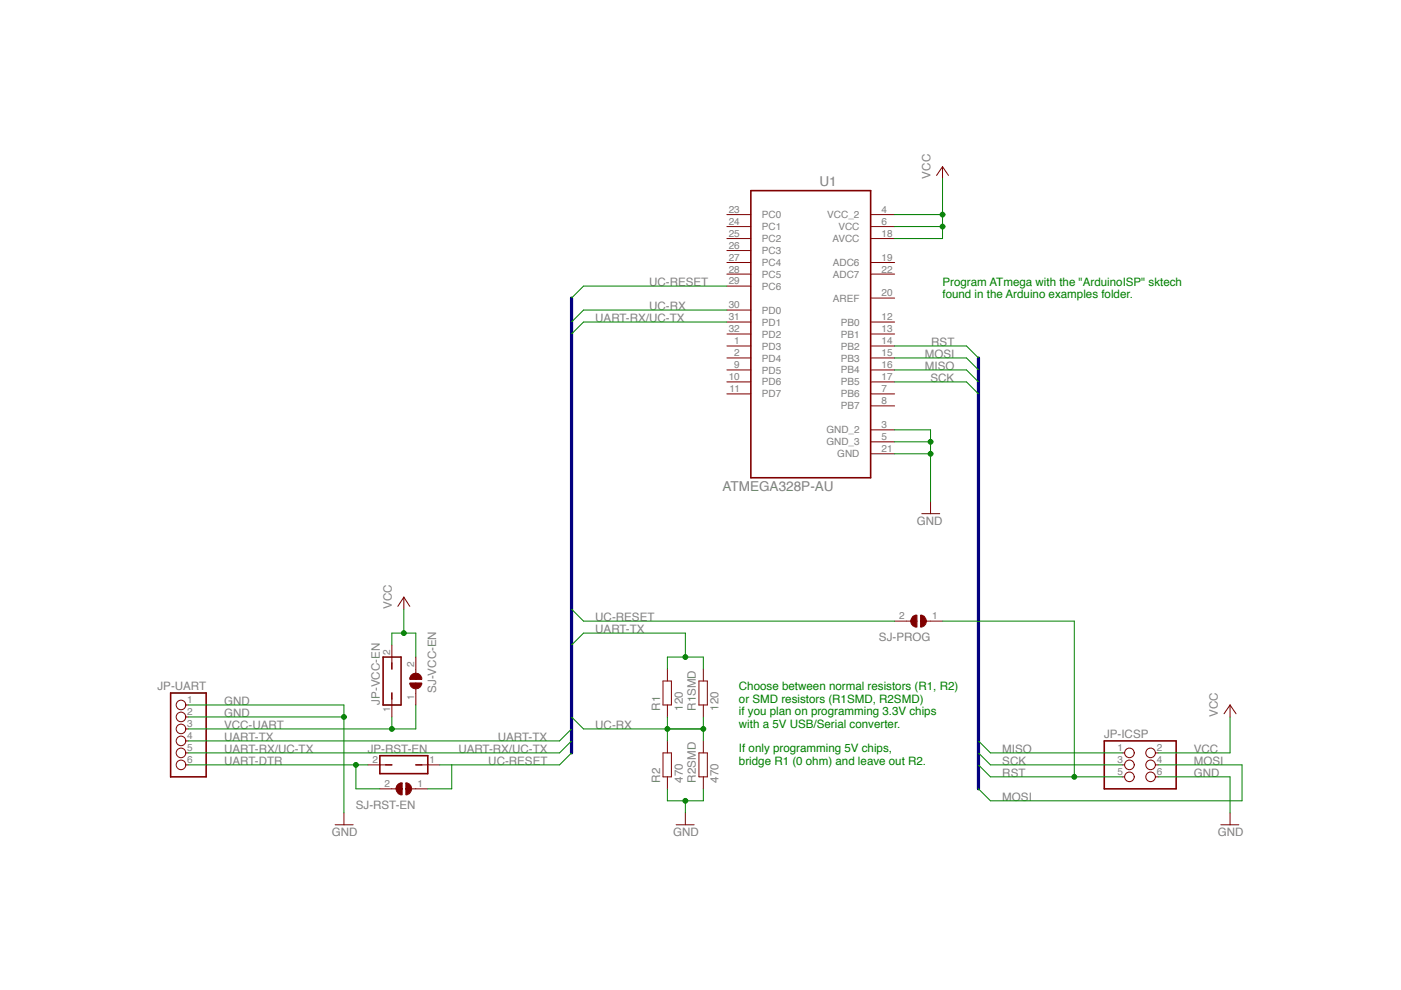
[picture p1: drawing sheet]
<?xml version="1.0" encoding="utf-8"?>
<!DOCTYPE eagle SYSTEM "eagle.dtd">
<eagle version="6.5.0">
<drawing>
<settings>
<setting alwaysvectorfont="no"/>
<setting verticaltext="up"/>
</settings>
<grid distance="0.1" unitdist="inch" unit="inch" style="lines" multiple="1" display="no" altdistance="0.01" altunitdist="inch" altunit="inch"/>
<schematic xreflabel="%F%N/%S.%C%R" xrefpart="/%S.%C%R">
<libraries>
<library name="Atmel_By_element14_Batch_1-00">
<symbols>
<symbol name="ATMEGA328P-AU">
<pin name="VCC_2" x="-17.78" y="22.86" length="middle" direction="pwr"/>
<pin name="VCC" x="-17.78" y="20.32" length="middle" direction="pwr"/>
<pin name="AVCC" x="-17.78" y="17.78" length="middle" direction="pwr"/>
<pin name="ADC6" x="-17.78" y="12.7" length="middle" direction="in"/>
<pin name="ADC7" x="-17.78" y="10.16" length="middle" direction="in"/>
<pin name="AREF" x="-17.78" y="5.08" length="middle" direction="in"/>
<pin name="PB0" x="-17.78" y="0" length="middle"/>
<pin name="PB1" x="-17.78" y="-2.54" length="middle"/>
<pin name="PB2" x="-17.78" y="-5.08" length="middle"/>
<pin name="PB3" x="-17.78" y="-7.62" length="middle"/>
<pin name="PB4" x="-17.78" y="-10.16" length="middle"/>
<pin name="PB5" x="-17.78" y="-12.7" length="middle"/>
<pin name="PB6" x="-17.78" y="-15.24" length="middle"/>
<pin name="PB7" x="-17.78" y="-17.78" length="middle"/>
<pin name="GND_2" x="-17.78" y="-22.86" length="middle" direction="pas"/>
<pin name="GND_3" x="-17.78" y="-25.4" length="middle" direction="pas"/>
<pin name="GND" x="-17.78" y="-27.94" length="middle" direction="pas"/>
<pin name="PC0" x="17.78" y="22.86" length="middle" rot="R180"/>
<pin name="PC1" x="17.78" y="20.32" length="middle" rot="R180"/>
<pin name="PC2" x="17.78" y="17.78" length="middle" rot="R180"/>
<pin name="PC3" x="17.78" y="15.24" length="middle" rot="R180"/>
<pin name="PC4" x="17.78" y="12.7" length="middle" rot="R180"/>
<pin name="PC5" x="17.78" y="10.16" length="middle" rot="R180"/>
<pin name="PC6" x="17.78" y="7.62" length="middle" rot="R180"/>
<pin name="PD0" x="17.78" y="2.54" length="middle" rot="R180"/>
<pin name="PD1" x="17.78" y="0" length="middle" rot="R180"/>
<pin name="PD2" x="17.78" y="-2.54" length="middle" rot="R180"/>
<pin name="PD3" x="17.78" y="-5.08" length="middle" rot="R180"/>
<pin name="PD4" x="17.78" y="-7.62" length="middle" rot="R180"/>
<pin name="PD5" x="17.78" y="-10.16" length="middle" rot="R180"/>
<pin name="PD6" x="17.78" y="-12.7" length="middle" rot="R180"/>
<pin name="PD7" x="17.78" y="-15.24" length="middle" rot="R180"/>
<wire x1="-12.7" y1="27.94" x2="-12.7" y2="-33.02" width="0.4064" layer="94"/>
<wire x1="-12.7" y1="-33.02" x2="12.7" y2="-33.02" width="0.4064" layer="94"/>
<wire x1="12.7" y1="-33.02" x2="12.7" y2="27.94" width="0.4064" layer="94"/>
<wire x1="12.7" y1="27.94" x2="-12.7" y2="27.94" width="0.4064" layer="94"/>
<text x="-5.4864" y="28.8544" size="2.0828" layer="95" ratio="10" rot="SR0">&gt;NAME</text>
<text x="-4.8768" y="-35.941" size="2.0828" layer="96" ratio="10" rot="SR0">&gt;VALUE</text>
</symbol>
</symbols>
<devicesets>
<deviceset name="ATMEGA328P-AU" prefix="U">
<gates>
<gate name="A" symbol="ATMEGA328P-AU" x="0" y="0"/>
</gates>
<devices>
<device name="" package="QFP80P900X900X120-32N">
<connects>
<connect gate="A" pin="ADC6" pad="19"/>
<connect gate="A" pin="ADC7" pad="22"/>
<connect gate="A" pin="AREF" pad="20"/>
<connect gate="A" pin="AVCC" pad="18"/>
<connect gate="A" pin="GND" pad="21"/>
<connect gate="A" pin="GND_2" pad="3"/>
<connect gate="A" pin="GND_3" pad="5"/>
<connect gate="A" pin="PB0" pad="12"/>
<connect gate="A" pin="PB1" pad="13"/>
<connect gate="A" pin="PB2" pad="14"/>
<connect gate="A" pin="PB3" pad="15"/>
<connect gate="A" pin="PB4" pad="16"/>
<connect gate="A" pin="PB5" pad="17"/>
<connect gate="A" pin="PB6" pad="7"/>
<connect gate="A" pin="PB7" pad="8"/>
<connect gate="A" pin="PC0" pad="23"/>
<connect gate="A" pin="PC1" pad="24"/>
<connect gate="A" pin="PC2" pad="25"/>
<connect gate="A" pin="PC3" pad="26"/>
<connect gate="A" pin="PC4" pad="27"/>
<connect gate="A" pin="PC5" pad="28"/>
<connect gate="A" pin="PC6" pad="29"/>
<connect gate="A" pin="PD0" pad="30"/>
<connect gate="A" pin="PD1" pad="31"/>
<connect gate="A" pin="PD2" pad="32"/>
<connect gate="A" pin="PD3" pad="1"/>
<connect gate="A" pin="PD4" pad="2"/>
<connect gate="A" pin="PD5" pad="9"/>
<connect gate="A" pin="PD6" pad="10"/>
<connect gate="A" pin="PD7" pad="11"/>
<connect gate="A" pin="VCC" pad="6"/>
<connect gate="A" pin="VCC_2" pad="4"/>
</connects>
<technologies>
<technology name="">
<attribute name="MPN" value="ATMEGA328P-AU" constant="no"/>
<attribute name="OC_FARNELL" value="1715486" constant="no"/>
<attribute name="OC_NEWARK" value="14R4631" constant="no"/>
<attribute name="PACKAGE" value="TQFP-32" constant="no"/>
<attribute name="SUPPLIER" value="Atmel" constant="no"/>
</technology>
</technologies>
</device>
</devices>
</deviceset>
</devicesets>
</library>
<library name="supply1">
<symbols>
<symbol name="GND">
<wire x1="-1.905" y1="0" x2="1.905" y2="0" width="0.254" layer="94"/>
<text x="-2.54" y="-2.54" size="1.778" layer="96">&gt;VALUE</text>
<pin name="GND" x="0" y="2.54" visible="off" length="short" direction="sup" rot="R270"/>
</symbol>
<symbol name="VCC">
<wire x1="1.27" y1="-1.905" x2="0" y2="0" width="0.254" layer="94"/>
<wire x1="0" y1="0" x2="-1.27" y2="-1.905" width="0.254" layer="94"/>
<text x="-2.54" y="-2.54" size="1.778" layer="96" rot="R90">&gt;VALUE</text>
<pin name="VCC" x="0" y="-2.54" visible="off" length="short" direction="sup" rot="R90"/>
</symbol>
</symbols>
<devicesets>
<deviceset name="GND" prefix="GND">
<gates>
<gate name="1" symbol="GND" x="0" y="0"/>
</gates>
<devices>
<device name="">
<technologies>
<technology name=""/>
</technologies>
</device>
</devices>
</deviceset>
<deviceset name="VCC" prefix="P+">
<gates>
<gate name="VCC" symbol="VCC" x="0" y="0"/>
</gates>
<devices>
<device name="">
<technologies>
<technology name=""/>
</technologies>
</device>
</devices>
</deviceset>
</devicesets>
</library>
<library name="pinhead">
<symbols>
<symbol name="PINHD6">
<wire x1="-6.35" y1="-7.62" x2="1.27" y2="-7.62" width="0.4064" layer="94"/>
<wire x1="1.27" y1="-7.62" x2="1.27" y2="10.16" width="0.4064" layer="94"/>
<wire x1="1.27" y1="10.16" x2="-6.35" y2="10.16" width="0.4064" layer="94"/>
<wire x1="-6.35" y1="10.16" x2="-6.35" y2="-7.62" width="0.4064" layer="94"/>
<text x="-6.35" y="10.795" size="1.778" layer="95">&gt;NAME</text>
<text x="-6.35" y="-10.16" size="1.778" layer="96">&gt;VALUE</text>
<pin name="1" x="-2.54" y="7.62" visible="pad" length="short" direction="pas" function="dot"/>
<pin name="2" x="-2.54" y="5.08" visible="pad" length="short" direction="pas" function="dot"/>
<pin name="3" x="-2.54" y="2.54" visible="pad" length="short" direction="pas" function="dot"/>
<pin name="4" x="-2.54" y="0" visible="pad" length="short" direction="pas" function="dot"/>
<pin name="5" x="-2.54" y="-2.54" visible="pad" length="short" direction="pas" function="dot"/>
<pin name="6" x="-2.54" y="-5.08" visible="pad" length="short" direction="pas" function="dot"/>
</symbol>
<symbol name="PINH2X3">
<wire x1="-6.35" y1="-5.08" x2="8.89" y2="-5.08" width="0.4064" layer="94"/>
<wire x1="8.89" y1="-5.08" x2="8.89" y2="5.08" width="0.4064" layer="94"/>
<wire x1="8.89" y1="5.08" x2="-6.35" y2="5.08" width="0.4064" layer="94"/>
<wire x1="-6.35" y1="5.08" x2="-6.35" y2="-5.08" width="0.4064" layer="94"/>
<text x="-6.35" y="5.715" size="1.778" layer="95">&gt;NAME</text>
<text x="-6.35" y="-7.62" size="1.778" layer="96">&gt;VALUE</text>
<pin name="1" x="-2.54" y="2.54" visible="pad" length="short" direction="pas" function="dot"/>
<pin name="2" x="5.08" y="2.54" visible="pad" length="short" direction="pas" function="dot" rot="R180"/>
<pin name="3" x="-2.54" y="0" visible="pad" length="short" direction="pas" function="dot"/>
<pin name="4" x="5.08" y="0" visible="pad" length="short" direction="pas" function="dot" rot="R180"/>
<pin name="5" x="-2.54" y="-2.54" visible="pad" length="short" direction="pas" function="dot"/>
<pin name="6" x="5.08" y="-2.54" visible="pad" length="short" direction="pas" function="dot" rot="R180"/>
</symbol>
</symbols>
<devicesets>
<deviceset name="PINHD-1X6" prefix="JP" uservalue="yes">
<gates>
<gate name="A" symbol="PINHD6" x="0" y="-2.54"/>
</gates>
<devices>
<device name="" package="1X06">
<connects>
<connect gate="A" pin="1" pad="1"/>
<connect gate="A" pin="2" pad="2"/>
<connect gate="A" pin="3" pad="3"/>
<connect gate="A" pin="4" pad="4"/>
<connect gate="A" pin="5" pad="5"/>
<connect gate="A" pin="6" pad="6"/>
</connects>
<technologies>
<technology name=""/>
</technologies>
</device>
<device name="/90" package="1X06/90">
<connects>
<connect gate="A" pin="1" pad="1"/>
<connect gate="A" pin="2" pad="2"/>
<connect gate="A" pin="3" pad="3"/>
<connect gate="A" pin="4" pad="4"/>
<connect gate="A" pin="5" pad="5"/>
<connect gate="A" pin="6" pad="6"/>
</connects>
<technologies>
<technology name=""/>
</technologies>
</device>
</devices>
</deviceset>
<deviceset name="PINHD-2X3" prefix="JP" uservalue="yes">
<gates>
<gate name="A" symbol="PINH2X3" x="0" y="0"/>
</gates>
<devices>
<device name="" package="2X03">
<connects>
<connect gate="A" pin="1" pad="1"/>
<connect gate="A" pin="2" pad="2"/>
<connect gate="A" pin="3" pad="3"/>
<connect gate="A" pin="4" pad="4"/>
<connect gate="A" pin="5" pad="5"/>
<connect gate="A" pin="6" pad="6"/>
</connects>
<technologies>
<technology name=""/>
</technologies>
</device>
<device name="/90" package="2X03/90">
<connects>
<connect gate="A" pin="1" pad="1"/>
<connect gate="A" pin="2" pad="2"/>
<connect gate="A" pin="3" pad="3"/>
<connect gate="A" pin="4" pad="4"/>
<connect gate="A" pin="5" pad="5"/>
<connect gate="A" pin="6" pad="6"/>
</connects>
<technologies>
<technology name=""/>
</technologies>
</device>
</devices>
</deviceset>
</devicesets>
</library>
<library name="jumper">
<symbols>
<symbol name="J1">
<wire x1="0" y1="2.54" x2="0" y2="3.81" width="0.4064" layer="94"/>
<wire x1="0" y1="3.81" x2="0" y2="5.08" width="0.1524" layer="94"/>
<wire x1="0" y1="-2.54" x2="0" y2="-3.81" width="0.4064" layer="94"/>
<wire x1="0" y1="-3.81" x2="0" y2="-5.08" width="0.1524" layer="94"/>
<wire x1="-1.905" y1="5.08" x2="1.905" y2="5.08" width="0.4064" layer="94"/>
<wire x1="1.905" y1="5.08" x2="1.905" y2="-5.08" width="0.4064" layer="94"/>
<wire x1="1.905" y1="-5.08" x2="-1.905" y2="-5.08" width="0.4064" layer="94"/>
<wire x1="-1.905" y1="-5.08" x2="-1.905" y2="5.08" width="0.4064" layer="94"/>
<text x="-2.54" y="-5.08" size="1.778" layer="95" rot="R90">&gt;NAME</text>
<text x="4.445" y="-5.08" size="1.778" layer="96" rot="R90">&gt;VALUE</text>
<pin name="1" x="0" y="-7.62" visible="pad" length="short" direction="pas" rot="R90"/>
<pin name="2" x="0" y="7.62" visible="pad" length="short" direction="pas" rot="R270"/>
</symbol>
<symbol name="SJ">
<wire x1="0.381" y1="0.635" x2="0.381" y2="-0.635" width="1.27" layer="94" curve="-180" cap="flat"/>
<wire x1="-0.381" y1="-0.635" x2="-0.381" y2="0.635" width="1.27" layer="94" curve="-180" cap="flat"/>
<wire x1="2.54" y1="0" x2="1.651" y2="0" width="0.1524" layer="94"/>
<wire x1="-2.54" y1="0" x2="-1.651" y2="0" width="0.1524" layer="94"/>
<text x="-2.54" y="2.54" size="1.778" layer="95">&gt;NAME</text>
<text x="-2.54" y="-3.81" size="1.778" layer="96">&gt;VALUE</text>
<pin name="2" x="5.08" y="0" visible="pad" length="short" direction="pas" swaplevel="1" rot="R180"/>
<pin name="1" x="-5.08" y="0" visible="pad" length="short" direction="pas" swaplevel="1"/>
</symbol>
</symbols>
<devicesets>
<deviceset name="JP1Q" prefix="JP" uservalue="yes">
<gates>
<gate name="A" symbol="J1" x="0" y="0"/>
</gates>
<devices>
<device name="" package="JP1">
<connects>
<connect gate="A" pin="1" pad="1"/>
<connect gate="A" pin="2" pad="2"/>
</connects>
<technologies>
<technology name=""/>
</technologies>
</device>
</devices>
</deviceset>
<deviceset name="SJ" prefix="SJ" uservalue="yes">
<gates>
<gate name="1" symbol="SJ" x="0" y="0"/>
</gates>
<devices>
<device name="" package="SJ">
<connects>
<connect gate="1" pin="1" pad="1"/>
<connect gate="1" pin="2" pad="2"/>
</connects>
<technologies>
<technology name=""/>
</technologies>
</device>
<device name="W" package="SJW">
<connects>
<connect gate="1" pin="1" pad="1"/>
<connect gate="1" pin="2" pad="2"/>
</connects>
<technologies>
<technology name=""/>
</technologies>
</device>
</devices>
</deviceset>
</devicesets>
</library>
<library name="rcl">
<symbols>
<symbol name="R-EU">
<wire x1="-2.54" y1="-0.889" x2="2.54" y2="-0.889" width="0.254" layer="94"/>
<wire x1="2.54" y1="0.889" x2="-2.54" y2="0.889" width="0.254" layer="94"/>
<wire x1="2.54" y1="-0.889" x2="2.54" y2="0.889" width="0.254" layer="94"/>
<wire x1="-2.54" y1="-0.889" x2="-2.54" y2="0.889" width="0.254" layer="94"/>
<text x="-3.81" y="1.4986" size="1.778" layer="95">&gt;NAME</text>
<text x="-3.81" y="-3.302" size="1.778" layer="96">&gt;VALUE</text>
<pin name="2" x="5.08" y="0" visible="off" length="short" direction="pas" swaplevel="1" rot="R180"/>
<pin name="1" x="-5.08" y="0" visible="off" length="short" direction="pas" swaplevel="1"/>
</symbol>
</symbols>
<devicesets>
<deviceset name="R-EU_" prefix="R" uservalue="yes">
<gates>
<gate name="G$1" symbol="R-EU" x="0" y="0"/>
</gates>
<devices>
<device name="R0402" package="R0402">
<connects>
<connect gate="G$1" pin="1" pad="1"/>
<connect gate="G$1" pin="2" pad="2"/>
</connects>
<technologies>
<technology name=""/>
</technologies>
</device>
<device name="R0603" package="R0603">
<connects>
<connect gate="G$1" pin="1" pad="1"/>
<connect gate="G$1" pin="2" pad="2"/>
</connects>
<technologies>
<technology name=""/>
</technologies>
</device>
<device name="R0805" package="R0805">
<connects>
<connect gate="G$1" pin="1" pad="1"/>
<connect gate="G$1" pin="2" pad="2"/>
</connects>
<technologies>
<technology name=""/>
</technologies>
</device>
<device name="R0805W" package="R0805W">
<connects>
<connect gate="G$1" pin="1" pad="1"/>
<connect gate="G$1" pin="2" pad="2"/>
</connects>
<technologies>
<technology name=""/>
</technologies>
</device>
<device name="R1005" package="R1005">
<connects>
<connect gate="G$1" pin="1" pad="1"/>
<connect gate="G$1" pin="2" pad="2"/>
</connects>
<technologies>
<technology name=""/>
</technologies>
</device>
<device name="R1206" package="R1206">
<connects>
<connect gate="G$1" pin="1" pad="1"/>
<connect gate="G$1" pin="2" pad="2"/>
</connects>
<technologies>
<technology name=""/>
</technologies>
</device>
<device name="R1206W" package="R1206W">
<connects>
<connect gate="G$1" pin="1" pad="1"/>
<connect gate="G$1" pin="2" pad="2"/>
</connects>
<technologies>
<technology name=""/>
</technologies>
</device>
<device name="R1210" package="R1210">
<connects>
<connect gate="G$1" pin="1" pad="1"/>
<connect gate="G$1" pin="2" pad="2"/>
</connects>
<technologies>
<technology name=""/>
</technologies>
</device>
<device name="R1210W" package="R1210W">
<connects>
<connect gate="G$1" pin="1" pad="1"/>
<connect gate="G$1" pin="2" pad="2"/>
</connects>
<technologies>
<technology name=""/>
</technologies>
</device>
<device name="R2010" package="R2010">
<connects>
<connect gate="G$1" pin="1" pad="1"/>
<connect gate="G$1" pin="2" pad="2"/>
</connects>
<technologies>
<technology name=""/>
</technologies>
</device>
<device name="R2010W" package="R2010W">
<connects>
<connect gate="G$1" pin="1" pad="1"/>
<connect gate="G$1" pin="2" pad="2"/>
</connects>
<technologies>
<technology name=""/>
</technologies>
</device>
<device name="R2012" package="R2012">
<connects>
<connect gate="G$1" pin="1" pad="1"/>
<connect gate="G$1" pin="2" pad="2"/>
</connects>
<technologies>
<technology name=""/>
</technologies>
</device>
<device name="R2012W" package="R2012W">
<connects>
<connect gate="G$1" pin="1" pad="1"/>
<connect gate="G$1" pin="2" pad="2"/>
</connects>
<technologies>
<technology name=""/>
</technologies>
</device>
<device name="R2512" package="R2512">
<connects>
<connect gate="G$1" pin="1" pad="1"/>
<connect gate="G$1" pin="2" pad="2"/>
</connects>
<technologies>
<technology name=""/>
</technologies>
</device>
<device name="R2512W" package="R2512W">
<connects>
<connect gate="G$1" pin="1" pad="1"/>
<connect gate="G$1" pin="2" pad="2"/>
</connects>
<technologies>
<technology name=""/>
</technologies>
</device>
<device name="R3216" package="R3216">
<connects>
<connect gate="G$1" pin="1" pad="1"/>
<connect gate="G$1" pin="2" pad="2"/>
</connects>
<technologies>
<technology name=""/>
</technologies>
</device>
<device name="R3216W" package="R3216W">
<connects>
<connect gate="G$1" pin="1" pad="1"/>
<connect gate="G$1" pin="2" pad="2"/>
</connects>
<technologies>
<technology name=""/>
</technologies>
</device>
<device name="R3225" package="R3225">
<connects>
<connect gate="G$1" pin="1" pad="1"/>
<connect gate="G$1" pin="2" pad="2"/>
</connects>
<technologies>
<technology name=""/>
</technologies>
</device>
<device name="R3225W" package="R3225W">
<connects>
<connect gate="G$1" pin="1" pad="1"/>
<connect gate="G$1" pin="2" pad="2"/>
</connects>
<technologies>
<technology name=""/>
</technologies>
</device>
<device name="R5025" package="R5025">
<connects>
<connect gate="G$1" pin="1" pad="1"/>
<connect gate="G$1" pin="2" pad="2"/>
</connects>
<technologies>
<technology name=""/>
</technologies>
</device>
<device name="R5025W" package="R5025W">
<connects>
<connect gate="G$1" pin="1" pad="1"/>
<connect gate="G$1" pin="2" pad="2"/>
</connects>
<technologies>
<technology name=""/>
</technologies>
</device>
<device name="R6332" package="R6332">
<connects>
<connect gate="G$1" pin="1" pad="1"/>
<connect gate="G$1" pin="2" pad="2"/>
</connects>
<technologies>
<technology name=""/>
</technologies>
</device>
<device name="R6332W" package="R6332W">
<connects>
<connect gate="G$1" pin="1" pad="1"/>
<connect gate="G$1" pin="2" pad="2"/>
</connects>
<technologies>
<technology name=""/>
</technologies>
</device>
<device name="M0805" package="M0805">
<connects>
<connect gate="G$1" pin="1" pad="1"/>
<connect gate="G$1" pin="2" pad="2"/>
</connects>
<technologies>
<technology name=""/>
</technologies>
</device>
<device name="M1206" package="M1206">
<connects>
<connect gate="G$1" pin="1" pad="1"/>
<connect gate="G$1" pin="2" pad="2"/>
</connects>
<technologies>
<technology name=""/>
</technologies>
</device>
<device name="M1406" package="M1406">
<connects>
<connect gate="G$1" pin="1" pad="1"/>
<connect gate="G$1" pin="2" pad="2"/>
</connects>
<technologies>
<technology name=""/>
</technologies>
</device>
<device name="M2012" package="M2012">
<connects>
<connect gate="G$1" pin="1" pad="1"/>
<connect gate="G$1" pin="2" pad="2"/>
</connects>
<technologies>
<technology name=""/>
</technologies>
</device>
<device name="M2309" package="M2309">
<connects>
<connect gate="G$1" pin="1" pad="1"/>
<connect gate="G$1" pin="2" pad="2"/>
</connects>
<technologies>
<technology name=""/>
</technologies>
</device>
<device name="M3216" package="M3216">
<connects>
<connect gate="G$1" pin="1" pad="1"/>
<connect gate="G$1" pin="2" pad="2"/>
</connects>
<technologies>
<technology name=""/>
</technologies>
</device>
<device name="M3516" package="M3516">
<connects>
<connect gate="G$1" pin="1" pad="1"/>
<connect gate="G$1" pin="2" pad="2"/>
</connects>
<technologies>
<technology name=""/>
</technologies>
</device>
<device name="M5923" package="M5923">
<connects>
<connect gate="G$1" pin="1" pad="1"/>
<connect gate="G$1" pin="2" pad="2"/>
</connects>
<technologies>
<technology name=""/>
</technologies>
</device>
<device name="0204/5" package="0204/5">
<connects>
<connect gate="G$1" pin="1" pad="1"/>
<connect gate="G$1" pin="2" pad="2"/>
</connects>
<technologies>
<technology name=""/>
</technologies>
</device>
<device name="0204/7" package="0204/7">
<connects>
<connect gate="G$1" pin="1" pad="1"/>
<connect gate="G$1" pin="2" pad="2"/>
</connects>
<technologies>
<technology name=""/>
</technologies>
</device>
<device name="0204/2V" package="0204V">
<connects>
<connect gate="G$1" pin="1" pad="1"/>
<connect gate="G$1" pin="2" pad="2"/>
</connects>
<technologies>
<technology name=""/>
</technologies>
</device>
<device name="0207/10" package="0207/10">
<connects>
<connect gate="G$1" pin="1" pad="1"/>
<connect gate="G$1" pin="2" pad="2"/>
</connects>
<technologies>
<technology name=""/>
</technologies>
</device>
<device name="0207/12" package="0207/12">
<connects>
<connect gate="G$1" pin="1" pad="1"/>
<connect gate="G$1" pin="2" pad="2"/>
</connects>
<technologies>
<technology name=""/>
</technologies>
</device>
<device name="0207/15" package="0207/15">
<connects>
<connect gate="G$1" pin="1" pad="1"/>
<connect gate="G$1" pin="2" pad="2"/>
</connects>
<technologies>
<technology name=""/>
</technologies>
</device>
<device name="0207/2V" package="0207/2V">
<connects>
<connect gate="G$1" pin="1" pad="1"/>
<connect gate="G$1" pin="2" pad="2"/>
</connects>
<technologies>
<technology name=""/>
</technologies>
</device>
<device name="0207/5V" package="0207/5V">
<connects>
<connect gate="G$1" pin="1" pad="1"/>
<connect gate="G$1" pin="2" pad="2"/>
</connects>
<technologies>
<technology name=""/>
</technologies>
</device>
<device name="0207/7" package="0207/7">
<connects>
<connect gate="G$1" pin="1" pad="1"/>
<connect gate="G$1" pin="2" pad="2"/>
</connects>
<technologies>
<technology name=""/>
</technologies>
</device>
<device name="0309/10" package="0309/10">
<connects>
<connect gate="G$1" pin="1" pad="1"/>
<connect gate="G$1" pin="2" pad="2"/>
</connects>
<technologies>
<technology name=""/>
</technologies>
</device>
<device name="0309/12" package="0309/12">
<connects>
<connect gate="G$1" pin="1" pad="1"/>
<connect gate="G$1" pin="2" pad="2"/>
</connects>
<technologies>
<technology name=""/>
</technologies>
</device>
<device name="0309/V" package="0309V">
<connects>
<connect gate="G$1" pin="1" pad="1"/>
<connect gate="G$1" pin="2" pad="2"/>
</connects>
<technologies>
<technology name=""/>
</technologies>
</device>
<device name="0411/12" package="0411/12">
<connects>
<connect gate="G$1" pin="1" pad="1"/>
<connect gate="G$1" pin="2" pad="2"/>
</connects>
<technologies>
<technology name=""/>
</technologies>
</device>
<device name="0411/15" package="0411/15">
<connects>
<connect gate="G$1" pin="1" pad="1"/>
<connect gate="G$1" pin="2" pad="2"/>
</connects>
<technologies>
<technology name=""/>
</technologies>
</device>
<device name="0411/3V" package="0411V">
<connects>
<connect gate="G$1" pin="1" pad="1"/>
<connect gate="G$1" pin="2" pad="2"/>
</connects>
<technologies>
<technology name=""/>
</technologies>
</device>
<device name="0414/15" package="0414/15">
<connects>
<connect gate="G$1" pin="1" pad="1"/>
<connect gate="G$1" pin="2" pad="2"/>
</connects>
<technologies>
<technology name=""/>
</technologies>
</device>
<device name="0414/5V" package="0414V">
<connects>
<connect gate="G$1" pin="1" pad="1"/>
<connect gate="G$1" pin="2" pad="2"/>
</connects>
<technologies>
<technology name=""/>
</technologies>
</device>
<device name="0617/17" package="0617/17">
<connects>
<connect gate="G$1" pin="1" pad="1"/>
<connect gate="G$1" pin="2" pad="2"/>
</connects>
<technologies>
<technology name=""/>
</technologies>
</device>
<device name="0617/22" package="0617/22">
<connects>
<connect gate="G$1" pin="1" pad="1"/>
<connect gate="G$1" pin="2" pad="2"/>
</connects>
<technologies>
<technology name=""/>
</technologies>
</device>
<device name="0617/5V" package="0617V">
<connects>
<connect gate="G$1" pin="1" pad="1"/>
<connect gate="G$1" pin="2" pad="2"/>
</connects>
<technologies>
<technology name=""/>
</technologies>
</device>
<device name="0922/22" package="0922/22">
<connects>
<connect gate="G$1" pin="1" pad="1"/>
<connect gate="G$1" pin="2" pad="2"/>
</connects>
<technologies>
<technology name=""/>
</technologies>
</device>
<device name="0613/5V" package="P0613V">
<connects>
<connect gate="G$1" pin="1" pad="1"/>
<connect gate="G$1" pin="2" pad="2"/>
</connects>
<technologies>
<technology name=""/>
</technologies>
</device>
<device name="0613/15" package="P0613/15">
<connects>
<connect gate="G$1" pin="1" pad="1"/>
<connect gate="G$1" pin="2" pad="2"/>
</connects>
<technologies>
<technology name=""/>
</technologies>
</device>
<device name="0817/22" package="P0817/22">
<connects>
<connect gate="G$1" pin="1" pad="1"/>
<connect gate="G$1" pin="2" pad="2"/>
</connects>
<technologies>
<technology name=""/>
</technologies>
</device>
<device name="0817/7V" package="P0817V">
<connects>
<connect gate="G$1" pin="1" pad="1"/>
<connect gate="G$1" pin="2" pad="2"/>
</connects>
<technologies>
<technology name=""/>
</technologies>
</device>
<device name="V234/12" package="V234/12">
<connects>
<connect gate="G$1" pin="1" pad="1"/>
<connect gate="G$1" pin="2" pad="2"/>
</connects>
<technologies>
<technology name=""/>
</technologies>
</device>
<device name="V235/17" package="V235/17">
<connects>
<connect gate="G$1" pin="1" pad="1"/>
<connect gate="G$1" pin="2" pad="2"/>
</connects>
<technologies>
<technology name=""/>
</technologies>
</device>
<device name="V526-0" package="V526-0">
<connects>
<connect gate="G$1" pin="1" pad="1"/>
<connect gate="G$1" pin="2" pad="2"/>
</connects>
<technologies>
<technology name=""/>
</technologies>
</device>
<device name="MELF0102R" package="MINI_MELF-0102R">
<connects>
<connect gate="G$1" pin="1" pad="1"/>
<connect gate="G$1" pin="2" pad="2"/>
</connects>
<technologies>
<technology name=""/>
</technologies>
</device>
<device name="MELF0102W" package="MINI_MELF-0102W">
<connects>
<connect gate="G$1" pin="1" pad="1"/>
<connect gate="G$1" pin="2" pad="2"/>
</connects>
<technologies>
<technology name=""/>
</technologies>
</device>
<device name="MELF0204R" package="MINI_MELF-0204R">
<connects>
<connect gate="G$1" pin="1" pad="1"/>
<connect gate="G$1" pin="2" pad="2"/>
</connects>
<technologies>
<technology name=""/>
</technologies>
</device>
<device name="MELF0204W" package="MINI_MELF-0204W">
<connects>
<connect gate="G$1" pin="1" pad="1"/>
<connect gate="G$1" pin="2" pad="2"/>
</connects>
<technologies>
<technology name=""/>
</technologies>
</device>
<device name="MELF0207R" package="MINI_MELF-0207R">
<connects>
<connect gate="G$1" pin="1" pad="1"/>
<connect gate="G$1" pin="2" pad="2"/>
</connects>
<technologies>
<technology name=""/>
</technologies>
</device>
<device name="MELF0207W" package="MINI_MELF-0207W">
<connects>
<connect gate="G$1" pin="1" pad="1"/>
<connect gate="G$1" pin="2" pad="2"/>
</connects>
<technologies>
<technology name=""/>
</technologies>
</device>
<device name="0922V" package="0922V">
<connects>
<connect gate="G$1" pin="1" pad="1"/>
<connect gate="G$1" pin="2" pad="2"/>
</connects>
<technologies>
<technology name=""/>
</technologies>
</device>
<device name="RDH/15" package="RDH/15">
<connects>
<connect gate="G$1" pin="1" pad="1"/>
<connect gate="G$1" pin="2" pad="2"/>
</connects>
<technologies>
<technology name=""/>
</technologies>
</device>
<device name="MELF0102AX" package="MINI_MELF-0102AX">
<connects>
<connect gate="G$1" pin="1" pad="1"/>
<connect gate="G$1" pin="2" pad="2"/>
</connects>
<technologies>
<technology name=""/>
</technologies>
</device>
<device name="R0201" package="R0201">
<connects>
<connect gate="G$1" pin="1" pad="1"/>
<connect gate="G$1" pin="2" pad="2"/>
</connects>
<technologies>
<technology name=""/>
</technologies>
</device>
<device name="VTA52" package="VTA52">
<connects>
<connect gate="G$1" pin="1" pad="1"/>
<connect gate="G$1" pin="2" pad="2"/>
</connects>
<technologies>
<technology name=""/>
</technologies>
</device>
<device name="VTA53" package="VTA53">
<connects>
<connect gate="G$1" pin="1" pad="1"/>
<connect gate="G$1" pin="2" pad="2"/>
</connects>
<technologies>
<technology name=""/>
</technologies>
</device>
<device name="VTA54" package="VTA54">
<connects>
<connect gate="G$1" pin="1" pad="1"/>
<connect gate="G$1" pin="2" pad="2"/>
</connects>
<technologies>
<technology name=""/>
</technologies>
</device>
<device name="VTA55" package="VTA55">
<connects>
<connect gate="G$1" pin="1" pad="1"/>
<connect gate="G$1" pin="2" pad="2"/>
</connects>
<technologies>
<technology name=""/>
</technologies>
</device>
<device name="VTA56" package="VTA56">
<connects>
<connect gate="G$1" pin="1" pad="1"/>
<connect gate="G$1" pin="2" pad="2"/>
</connects>
<technologies>
<technology name=""/>
</technologies>
</device>
<device name="VMTA55" package="VMTA55">
<connects>
<connect gate="G$1" pin="1" pad="1"/>
<connect gate="G$1" pin="2" pad="2"/>
</connects>
<technologies>
<technology name=""/>
</technologies>
</device>
<device name="VMTB60" package="VMTB60">
<connects>
<connect gate="G$1" pin="1" pad="1"/>
<connect gate="G$1" pin="2" pad="2"/>
</connects>
<technologies>
<technology name=""/>
</technologies>
</device>
<device name="R4527" package="R4527">
<connects>
<connect gate="G$1" pin="1" pad="1"/>
<connect gate="G$1" pin="2" pad="2"/>
</connects>
<technologies>
<technology name=""/>
</technologies>
</device>
<device name="WSC0001" package="WSC0001">
<connects>
<connect gate="G$1" pin="1" pad="1"/>
<connect gate="G$1" pin="2" pad="2"/>
</connects>
<technologies>
<technology name=""/>
</technologies>
</device>
<device name="WSC0002" package="WSC0002">
<connects>
<connect gate="G$1" pin="1" pad="1"/>
<connect gate="G$1" pin="2" pad="2"/>
</connects>
<technologies>
<technology name=""/>
</technologies>
</device>
<device name="WSC01/2" package="WSC01/2">
<connects>
<connect gate="G$1" pin="1" pad="1"/>
<connect gate="G$1" pin="2" pad="2"/>
</connects>
<technologies>
<technology name=""/>
</technologies>
</device>
<device name="WSC2515" package="WSC2515">
<connects>
<connect gate="G$1" pin="1" pad="1"/>
<connect gate="G$1" pin="2" pad="2"/>
</connects>
<technologies>
<technology name=""/>
</technologies>
</device>
<device name="WSC4527" package="WSC4527">
<connects>
<connect gate="G$1" pin="1" pad="1"/>
<connect gate="G$1" pin="2" pad="2"/>
</connects>
<technologies>
<technology name=""/>
</technologies>
</device>
<device name="WSC6927" package="WSC6927">
<connects>
<connect gate="G$1" pin="1" pad="1"/>
<connect gate="G$1" pin="2" pad="2"/>
</connects>
<technologies>
<technology name=""/>
</technologies>
</device>
<device name="R1218" package="R1218">
<connects>
<connect gate="G$1" pin="1" pad="1"/>
<connect gate="G$1" pin="2" pad="2"/>
</connects>
<technologies>
<technology name=""/>
</technologies>
</device>
<device name="1812X7R" package="1812X7R">
<connects>
<connect gate="G$1" pin="1" pad="1"/>
<connect gate="G$1" pin="2" pad="2"/>
</connects>
<technologies>
<technology name=""/>
</technologies>
</device>
</devices>
</deviceset>
</devicesets>
</library>
</libraries>
<attributes>
</attributes>
<variantdefs>
</variantdefs>
<classes>
<class number="0" name="default" width="0" drill="0">
</class>
</classes>
<parts>
<part name="U1" library="Atmel_By_element14_Batch_1-00" deviceset="ATMEGA328P-AU" device=""/>
<part name="GND1" library="supply1" deviceset="GND" device=""/>
<part name="JP-UART" library="pinhead" deviceset="PINHD-1X6" device="/90"/>
<part name="GND2" library="supply1" deviceset="GND" device=""/>
<part name="JP-ICSP" library="pinhead" deviceset="PINHD-2X3" device=""/>
<part name="GND3" library="supply1" deviceset="GND" device=""/>
<part name="JP-RST-EN" library="jumper" deviceset="JP1Q" device=""/>
<part name="R1" library="rcl" deviceset="R-EU_" device="0204/7" value="120"/>
<part name="R2" library="rcl" deviceset="R-EU_" device="0204/7" value="470"/>
<part name="JP-VCC-EN" library="jumper" deviceset="JP1Q" device=""/>
<part name="R1SMD" library="rcl" deviceset="R-EU_" device="R0603" value="120"/>
<part name="R2SMD" library="rcl" deviceset="R-EU_" device="R0603" value="470"/>
<part name="GND5" library="supply1" deviceset="GND" device=""/>
<part name="SJ-VCC-EN" library="jumper" deviceset="SJ" device=""/>
<part name="SJ-RST-EN" library="jumper" deviceset="SJ" device=""/>
<part name="SJ-PROG" library="jumper" deviceset="SJ" device=""/>
<part name="P+1" library="supply1" deviceset="VCC" device=""/>
<part name="P+2" library="supply1" deviceset="VCC" device=""/>
<part name="P+3" library="supply1" deviceset="VCC" device=""/>
</parts>
<sheets>
<sheet>
<plain>
<text x="60.96" y="-15.24" size="1.778" layer="91">Choose between normal resistors (R1, R2)
or SMD resistors (R1SMD, R2SMD)
if you plan on programming 3.3V chips
with a 5V USB/Serial converter.

If only programming 5V chips,
bridge R1 (0 ohm) and leave out R2.</text>
<text x="104.14" y="83.82" size="1.778" layer="91">Program ATmega with the "ArduinoISP" sktech
found in the Arduino examples folder.</text>
</plain>
<instances>
<instance part="U1" gate="A" x="76.2" y="78.74" rot="MR0"/>
<instance part="GND1" gate="1" x="101.6" y="38.1" rot="MR0"/>
<instance part="JP-UART" gate="A" x="-58.42" y="-10.16" rot="MR0"/>
<instance part="GND2" gate="1" x="-22.86" y="-27.94"/>
<instance part="JP-ICSP" gate="A" x="144.78" y="-15.24"/>
<instance part="GND3" gate="1" x="165.1" y="-27.94"/>
<instance part="JP-RST-EN" gate="A" x="-10.16" y="-15.24" rot="MR270"/>
<instance part="R1" gate="G$1" x="45.72" y="0" rot="R90"/>
<instance part="R2" gate="G$1" x="45.72" y="-15.24" rot="R90"/>
<instance part="JP-VCC-EN" gate="A" x="-12.7" y="2.54"/>
<instance part="R1SMD" gate="G$1" x="53.34" y="0" rot="R90"/>
<instance part="R2SMD" gate="G$1" x="53.34" y="-15.24" rot="R90"/>
<instance part="GND5" gate="1" x="49.53" y="-27.94"/>
<instance part="SJ-VCC-EN" gate="1" x="-7.62" y="2.54" rot="MR90"/>
<instance part="SJ-RST-EN" gate="1" x="-10.16" y="-20.32" rot="R180"/>
<instance part="SJ-PROG" gate="1" x="99.06" y="15.24" rot="R180"/>
<instance part="P+1" gate="VCC" x="104.14" y="111.76"/>
<instance part="P+2" gate="VCC" x="165.1" y="-2.54"/>
<instance part="P+3" gate="VCC" x="-10.16" y="20.32"/>
</instances>
<busses>
<bus name="B$1">
<segment>
<wire x1="25.4" y1="-12.7" x2="25.4" y2="83.82" width="0.762" layer="92"/>
</segment>
</bus>
<bus name="B$2">
<segment>
<wire x1="111.76" y1="71.12" x2="111.76" y2="-20.32" width="0.762" layer="92"/>
</segment>
</bus>
</busses>
<nets>
<net name="GND" class="0">
<segment>
<pinref part="U1" gate="A" pin="GND_2"/>
<pinref part="GND1" gate="1" pin="GND"/>
<wire x1="93.98" y1="55.88" x2="101.6" y2="55.88" width="0.1524" layer="91"/>
<wire x1="101.6" y1="55.88" x2="101.6" y2="53.34" width="0.1524" layer="91"/>
<wire x1="101.6" y1="40.64" x2="101.6" y2="50.8" width="0.1524" layer="91"/>
<pinref part="U1" gate="A" pin="GND_3"/>
<wire x1="93.98" y1="53.34" x2="101.6" y2="53.34" width="0.1524" layer="91"/>
<wire x1="101.6" y1="53.34" x2="101.6" y2="50.8" width="0.1524" layer="91"/>
<pinref part="U1" gate="A" pin="GND"/>
<wire x1="101.6" y1="50.8" x2="93.98" y2="50.8" width="0.1524" layer="91"/>
<junction x="101.6" y="53.34"/>
<junction x="101.6" y="50.8"/>
</segment>
<segment>
<pinref part="JP-UART" gate="A" pin="1"/>
<pinref part="GND2" gate="1" pin="GND"/>
<wire x1="-55.88" y1="-2.54" x2="-22.86" y2="-2.54" width="0.1524" layer="91"/>
<wire x1="-22.86" y1="-2.54" x2="-22.86" y2="-5.08" width="0.1524" layer="91"/>
<wire x1="-22.86" y1="-25.4" x2="-22.86" y2="-5.08" width="0.1524" layer="91"/>
<pinref part="JP-UART" gate="A" pin="2"/>
<wire x1="-22.86" y1="-5.08" x2="-55.88" y2="-5.08" width="0.1524" layer="91"/>
<junction x="-22.86" y="-5.08"/>
<label x="-48.26" y="-2.54" size="1.778" layer="95"/>
<label x="-48.26" y="-5.08" size="1.778" layer="95"/>
</segment>
<segment>
<wire x1="149.86" y1="-17.78" x2="165.1" y2="-17.78" width="0.1524" layer="91"/>
<pinref part="JP-ICSP" gate="A" pin="6"/>
<pinref part="GND3" gate="1" pin="GND"/>
<wire x1="165.1" y1="-17.78" x2="165.1" y2="-25.4" width="0.1524" layer="91"/>
<label x="157.48" y="-17.78" size="1.778" layer="95"/>
</segment>
<segment>
<pinref part="R2" gate="G$1" pin="1"/>
<pinref part="R2SMD" gate="G$1" pin="1"/>
<pinref part="GND5" gate="1" pin="GND"/>
<wire x1="45.72" y1="-22.86" x2="45.72" y2="-20.32" width="0.1524" layer="91"/>
<wire x1="53.34" y1="-20.32" x2="53.34" y2="-22.86" width="0.1524" layer="91"/>
<wire x1="53.34" y1="-22.86" x2="49.53" y2="-22.86" width="0.1524" layer="91"/>
<wire x1="49.53" y1="-22.86" x2="49.53" y2="-25.4" width="0.1524" layer="91"/>
<wire x1="45.72" y1="-22.86" x2="49.53" y2="-22.86" width="0.1524" layer="91"/>
<junction x="49.53" y="-22.86"/>
</segment>
</net>
<net name="UART-RX/UC-TX" class="0">
<segment>
<pinref part="JP-UART" gate="A" pin="5"/>
<wire x1="-55.88" y1="-12.7" x2="22.86" y2="-12.7" width="0.1524" layer="91"/>
<label x="20.32" y="-12.7" size="1.778" layer="95" rot="MR0"/>
<wire x1="25.4" y1="-10.16" x2="22.86" y2="-12.7" width="0.1524" layer="91"/>
<label x="-48.26" y="-12.7" size="1.778" layer="95"/>
</segment>
<segment>
<pinref part="U1" gate="A" pin="PD1"/>
<wire x1="58.42" y1="78.74" x2="27.94" y2="78.74" width="0.1524" layer="91"/>
<label x="30.48" y="78.74" size="1.778" layer="95"/>
<wire x1="27.94" y1="78.74" x2="25.4" y2="76.2" width="0.1524" layer="91"/>
</segment>
</net>
<net name="UART-DTR" class="0">
<segment>
<pinref part="JP-UART" gate="A" pin="6"/>
<wire x1="-17.78" y1="-15.24" x2="-20.32" y2="-15.24" width="0.1524" layer="91"/>
<pinref part="JP-RST-EN" gate="A" pin="2"/>
<pinref part="SJ-RST-EN" gate="1" pin="2"/>
<wire x1="-20.32" y1="-15.24" x2="-55.88" y2="-15.24" width="0.1524" layer="91"/>
<wire x1="-15.24" y1="-20.32" x2="-20.32" y2="-20.32" width="0.1524" layer="91"/>
<wire x1="-20.32" y1="-20.32" x2="-20.32" y2="-15.24" width="0.1524" layer="91"/>
<junction x="-20.32" y="-15.24"/>
<label x="-48.26" y="-15.24" size="1.778" layer="95"/>
</segment>
</net>
<net name="UC-RESET" class="0">
<segment>
<label x="20.32" y="-15.24" size="1.778" layer="95" rot="MR0"/>
<pinref part="JP-RST-EN" gate="A" pin="1"/>
<wire x1="-2.54" y1="-15.24" x2="0" y2="-15.24" width="0.1524" layer="91"/>
<pinref part="SJ-RST-EN" gate="1" pin="1"/>
<wire x1="0" y1="-15.24" x2="22.86" y2="-15.24" width="0.1524" layer="91"/>
<wire x1="-5.08" y1="-20.32" x2="0" y2="-20.32" width="0.1524" layer="91"/>
<wire x1="0" y1="-20.32" x2="0" y2="-15.24" width="0.1524" layer="91"/>
<wire x1="25.4" y1="-12.7" x2="22.86" y2="-15.24" width="0.1524" layer="91"/>
</segment>
<segment>
<pinref part="SJ-PROG" gate="1" pin="2"/>
<wire x1="93.98" y1="15.24" x2="27.94" y2="15.24" width="0.1524" layer="91"/>
<label x="30.48" y="15.24" size="1.778" layer="95"/>
<wire x1="27.94" y1="15.24" x2="25.4" y2="17.78" width="0.1524" layer="91"/>
</segment>
<segment>
<pinref part="U1" gate="A" pin="PC6"/>
<wire x1="58.42" y1="86.36" x2="27.94" y2="86.36" width="0.1524" layer="91"/>
<label x="41.91" y="86.36" size="1.778" layer="95"/>
<wire x1="27.94" y1="86.36" x2="25.4" y2="83.82" width="0.1524" layer="91"/>
</segment>
</net>
<net name="MISO" class="0">
<segment>
<pinref part="JP-ICSP" gate="A" pin="1"/>
<wire x1="142.24" y1="-12.7" x2="114.3" y2="-12.7" width="0.1524" layer="91"/>
<label x="116.84" y="-12.7" size="1.778" layer="95"/>
<wire x1="114.3" y1="-12.7" x2="111.76" y2="-10.16" width="0.1524" layer="91"/>
</segment>
<segment>
<pinref part="U1" gate="A" pin="PB4"/>
<wire x1="93.98" y1="68.58" x2="109.22" y2="68.58" width="0.1524" layer="91"/>
<label x="106.68" y="68.58" size="1.778" layer="95" rot="MR0"/>
<wire x1="109.22" y1="68.58" x2="111.76" y2="66.04" width="0.1524" layer="91"/>
</segment>
</net>
<net name="SCK" class="0">
<segment>
<pinref part="JP-ICSP" gate="A" pin="3"/>
<wire x1="142.24" y1="-15.24" x2="114.3" y2="-15.24" width="0.1524" layer="91"/>
<label x="116.84" y="-15.24" size="1.778" layer="95"/>
<wire x1="114.3" y1="-15.24" x2="111.76" y2="-12.7" width="0.1524" layer="91"/>
</segment>
<segment>
<pinref part="U1" gate="A" pin="PB5"/>
<wire x1="93.98" y1="66.04" x2="109.22" y2="66.04" width="0.1524" layer="91"/>
<label x="106.68" y="66.04" size="1.778" layer="95" rot="MR0"/>
<wire x1="109.22" y1="66.04" x2="111.76" y2="63.5" width="0.1524" layer="91"/>
</segment>
</net>
<net name="RST" class="0">
<segment>
<pinref part="JP-ICSP" gate="A" pin="5"/>
<wire x1="142.24" y1="-17.78" x2="132.08" y2="-17.78" width="0.1524" layer="91"/>
<label x="116.84" y="-17.78" size="1.778" layer="95"/>
<pinref part="SJ-PROG" gate="1" pin="1"/>
<wire x1="132.08" y1="-17.78" x2="114.3" y2="-17.78" width="0.1524" layer="91"/>
<wire x1="104.14" y1="15.24" x2="132.08" y2="15.24" width="0.1524" layer="91"/>
<wire x1="132.08" y1="15.24" x2="132.08" y2="-17.78" width="0.1524" layer="91"/>
<junction x="132.08" y="-17.78"/>
<wire x1="114.3" y1="-17.78" x2="111.76" y2="-15.24" width="0.1524" layer="91"/>
</segment>
<segment>
<pinref part="U1" gate="A" pin="PB2"/>
<wire x1="93.98" y1="73.66" x2="109.22" y2="73.66" width="0.1524" layer="91"/>
<label x="106.68" y="73.66" size="1.778" layer="95" rot="MR0"/>
<wire x1="109.22" y1="73.66" x2="111.76" y2="71.12" width="0.1524" layer="91"/>
</segment>
</net>
<net name="MOSI" class="0">
<segment>
<pinref part="JP-ICSP" gate="A" pin="4"/>
<wire x1="149.86" y1="-15.24" x2="167.64" y2="-15.24" width="0.1524" layer="91"/>
<label x="157.48" y="-15.24" size="1.778" layer="95"/>
<wire x1="167.64" y1="-15.24" x2="167.64" y2="-22.86" width="0.1524" layer="91"/>
<wire x1="167.64" y1="-22.86" x2="114.3" y2="-22.86" width="0.1524" layer="91"/>
<wire x1="114.3" y1="-22.86" x2="111.76" y2="-20.32" width="0.1524" layer="91"/>
<label x="116.84" y="-22.86" size="1.778" layer="95"/>
</segment>
<segment>
<pinref part="U1" gate="A" pin="PB3"/>
<wire x1="93.98" y1="71.12" x2="109.22" y2="71.12" width="0.1524" layer="91"/>
<label x="106.68" y="71.12" size="1.778" layer="95" rot="MR0"/>
<wire x1="109.22" y1="71.12" x2="111.76" y2="68.58" width="0.1524" layer="91"/>
</segment>
</net>
<net name="UART-TX" class="0">
<segment>
<pinref part="JP-UART" gate="A" pin="4"/>
<wire x1="-55.88" y1="-10.16" x2="22.86" y2="-10.16" width="0.1524" layer="91"/>
<label x="20.32" y="-10.16" size="1.778" layer="95" rot="MR0"/>
<wire x1="22.86" y1="-10.16" x2="25.4" y2="-7.62" width="0.1524" layer="91"/>
<label x="-48.26" y="-10.16" size="1.778" layer="95"/>
</segment>
<segment>
<pinref part="R1" gate="G$1" pin="2"/>
<pinref part="R1SMD" gate="G$1" pin="2"/>
<wire x1="53.34" y1="5.08" x2="53.34" y2="7.62" width="0.1524" layer="91"/>
<wire x1="53.34" y1="7.62" x2="49.53" y2="7.62" width="0.1524" layer="91"/>
<wire x1="49.53" y1="7.62" x2="45.72" y2="7.62" width="0.1524" layer="91"/>
<wire x1="45.72" y1="7.62" x2="45.72" y2="5.08" width="0.1524" layer="91"/>
<wire x1="27.94" y1="12.7" x2="49.53" y2="12.7" width="0.1524" layer="91"/>
<wire x1="49.53" y1="12.7" x2="49.53" y2="7.62" width="0.1524" layer="91"/>
<label x="30.48" y="12.7" size="1.778" layer="95"/>
<junction x="49.53" y="7.62"/>
<wire x1="27.94" y1="12.7" x2="25.4" y2="10.16" width="0.1524" layer="91"/>
</segment>
</net>
<net name="UC-RX" class="0">
<segment>
<pinref part="R1" gate="G$1" pin="1"/>
<pinref part="R2" gate="G$1" pin="2"/>
<wire x1="45.72" y1="-5.08" x2="45.72" y2="-7.62" width="0.1524" layer="91"/>
<wire x1="45.72" y1="-10.16" x2="45.72" y2="-7.62" width="0.1524" layer="91"/>
<wire x1="45.72" y1="-7.62" x2="53.34" y2="-7.62" width="0.1524" layer="91"/>
<label x="30.48" y="-7.62" size="1.778" layer="95"/>
<junction x="45.72" y="-7.62"/>
<pinref part="R1SMD" gate="G$1" pin="1"/>
<pinref part="R2SMD" gate="G$1" pin="2"/>
<wire x1="53.34" y1="-7.62" x2="27.94" y2="-7.62" width="0.1524" layer="91"/>
<wire x1="53.34" y1="-5.08" x2="53.34" y2="-7.62" width="0.1524" layer="91"/>
<junction x="53.34" y="-7.62"/>
<wire x1="53.34" y1="-7.62" x2="53.34" y2="-10.16" width="0.1524" layer="91"/>
<wire x1="27.94" y1="-7.62" x2="25.4" y2="-5.08" width="0.1524" layer="91"/>
</segment>
<segment>
<pinref part="U1" gate="A" pin="PD0"/>
<wire x1="58.42" y1="81.28" x2="27.94" y2="81.28" width="0.1524" layer="91"/>
<label x="41.91" y="81.28" size="1.778" layer="95"/>
<wire x1="27.94" y1="81.28" x2="25.4" y2="78.74" width="0.1524" layer="91"/>
</segment>
</net>
<net name="VCC-UART" class="0">
<segment>
<pinref part="JP-UART" gate="A" pin="3"/>
<wire x1="-55.88" y1="-7.62" x2="-12.7" y2="-7.62" width="0.1524" layer="91"/>
<pinref part="JP-VCC-EN" gate="A" pin="1"/>
<pinref part="SJ-VCC-EN" gate="1" pin="1"/>
<wire x1="-7.62" y1="-2.54" x2="-7.62" y2="-7.62" width="0.1524" layer="91"/>
<wire x1="-7.62" y1="-7.62" x2="-12.7" y2="-7.62" width="0.1524" layer="91"/>
<wire x1="-12.7" y1="-7.62" x2="-12.7" y2="-5.08" width="0.1524" layer="91"/>
<junction x="-12.7" y="-7.62"/>
<label x="-48.26" y="-7.62" size="1.778" layer="95"/>
</segment>
</net>
<net name="VCC" class="0">
<segment>
<wire x1="104.14" y1="109.22" x2="104.14" y2="101.6" width="0.1524" layer="91"/>
<pinref part="U1" gate="A" pin="VCC"/>
<wire x1="104.14" y1="101.6" x2="104.14" y2="99.06" width="0.1524" layer="91"/>
<wire x1="104.14" y1="99.06" x2="93.98" y2="99.06" width="0.1524" layer="91"/>
<pinref part="U1" gate="A" pin="VCC_2"/>
<wire x1="104.14" y1="101.6" x2="93.98" y2="101.6" width="0.1524" layer="91"/>
<junction x="104.14" y="101.6"/>
<pinref part="U1" gate="A" pin="AVCC"/>
<wire x1="93.98" y1="96.52" x2="104.14" y2="96.52" width="0.1524" layer="91"/>
<wire x1="104.14" y1="96.52" x2="104.14" y2="99.06" width="0.1524" layer="91"/>
<junction x="104.14" y="99.06"/>
<pinref part="P+1" gate="VCC" pin="VCC"/>
</segment>
<segment>
<pinref part="JP-ICSP" gate="A" pin="2"/>
<wire x1="149.86" y1="-12.7" x2="165.1" y2="-12.7" width="0.1524" layer="91"/>
<label x="157.48" y="-12.7" size="1.778" layer="95"/>
<wire x1="165.1" y1="-5.08" x2="165.1" y2="-12.7" width="0.1524" layer="91"/>
<pinref part="P+2" gate="VCC" pin="VCC"/>
</segment>
<segment>
<pinref part="SJ-VCC-EN" gate="1" pin="2"/>
<wire x1="-10.16" y1="17.78" x2="-10.16" y2="12.7" width="0.1524" layer="91"/>
<wire x1="-10.16" y1="12.7" x2="-7.62" y2="12.7" width="0.1524" layer="91"/>
<wire x1="-7.62" y1="12.7" x2="-7.62" y2="7.62" width="0.1524" layer="91"/>
<pinref part="JP-VCC-EN" gate="A" pin="2"/>
<wire x1="-12.7" y1="10.16" x2="-12.7" y2="12.7" width="0.1524" layer="91"/>
<wire x1="-12.7" y1="12.7" x2="-10.16" y2="12.7" width="0.1524" layer="91"/>
<junction x="-10.16" y="12.7"/>
<pinref part="P+3" gate="VCC" pin="VCC"/>
</segment>
</net>
</nets>
</sheet>
</sheets>
</schematic>
</drawing>
<compatibility>
<note version="6.3" minversion="6.2.2" severity="warning">
Since Version 6.2.2 text objects can contain more than one line,
which will not be processed correctly with this version.
</note>
</compatibility>
</eagle>
